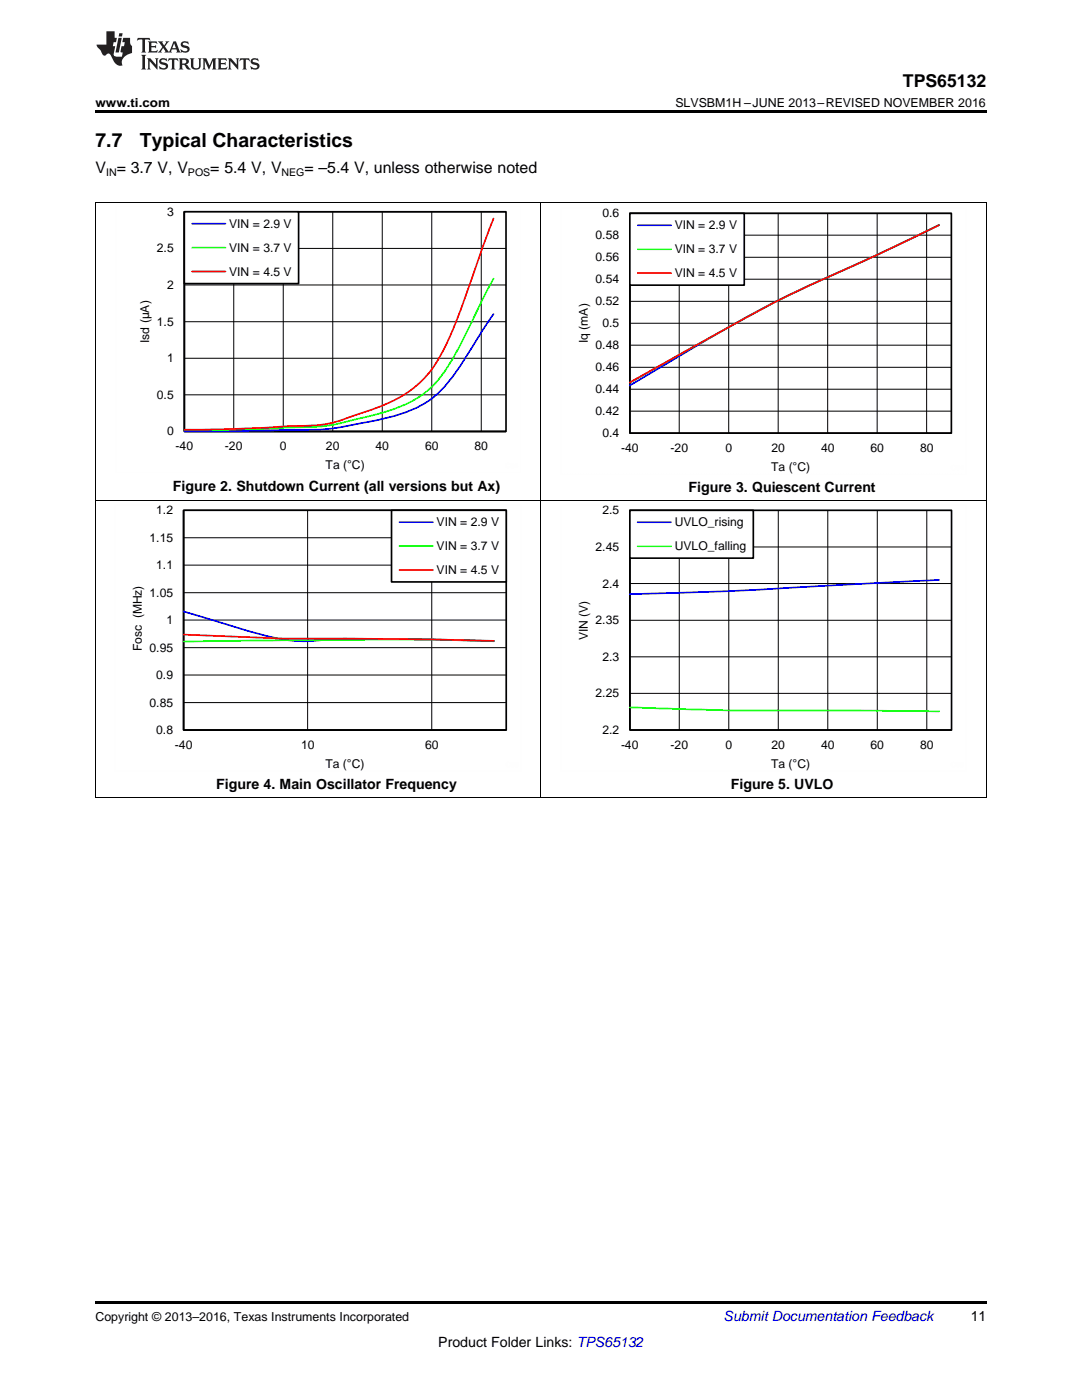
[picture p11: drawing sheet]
<svg xmlns="http://www.w3.org/2000/svg" width="216mm" height="279mm" viewBox="0 0 216 279" stroke-linecap="round" stroke-linejoin="round" font-family="sans-serif">
<path d="M19 159.2h.2zM196.7 159.2h.1zM19 259.7h177.8v.5h-177.8z" fill="#000"/>
<g fill="none" stroke="#000" stroke-width=".2">
<path d="M19.1 100v59.2M36.6 118.3h64.4M36.6 112.8h64.4M36.6 107.3h64.4M36.6 101.8h64.4M61.4 101.8v43.9M86.2 101.8v43.9M107.9 100v59.2M196.8 100v59.2M36.6 134.7h64.4M36.6 129.3h64.4M36.6 123.7h64.4"/>
<path d="M19 159.2h177.8M36.6 145.7h64.4M36.6 140.2h64.4"/>
</g>
<path d="M36.6 101.8h64.4v43.9h-64.4zM36.6 101.8v43.9h64.4" fill="none" stroke="#000" stroke-width=".33"/>
<path d="M36.6 122l8.9 2.7a66.7 66.7 0 0 0 13.6 3.2l2.2 .1a168.5 168.5 0 0 1 21.1-.4l16.2 .4" fill="none" stroke="#00f" stroke-width=".33"/>
<path d="M98.6 127.9l-12.4-.3-29.8 .2-19.8 .2" fill="none" stroke="#0f0" stroke-width=".33"/>
<path d="M36.6 126.6l19.8 .8 29.8 .2 12.4 .3" fill="none" stroke="#f00" stroke-width=".33"/>
<path d="M78.1 101.8h22.9v14.3h-22.9z" fill-rule="evenodd" fill="#fff"/>
<path d="M78.1 101.8h22.9v14.3h-22.9zM125.7 101.8h64.2v43.9h-64.2zM125.7 101.8v43.9h64.2" fill="none" stroke="#000" stroke-width=".33"/>
<path d="M79.7 104.2h6.7M187.4 115.7l-40.6 2.2-21.1 .7" fill="none" stroke="#00f" stroke-width=".33"/>
<path d="M79.7 109h6.7M125.7 141.2l21.1 .6 40.6 .2" fill="none" stroke="#0f0" stroke-width=".33"/>
<path d="M79.7 113.8h6.7" fill="none" stroke="#f00" stroke-width=".33"/>
<path d="M22.9 100.7h81.1v53.2h-81.1z" fill="none" stroke="#fefefe" stroke-width=".2" stroke-dasharray=".4 .1" stroke-linecap="butt"/>
<path d="M125.7 116.5h64.1M125.7 109.2h64.1M125.7 101.9h64.1M135.5 101.9v43.8M145.4 101.9v43.8M155.3 101.9v43.8M165.2 101.9v43.8M175.1 101.9v43.8M184.9 101.9v43.8M125.7 138.4h64.1M125.7 131.1h64.1M125.7 123.8h64.1" fill="none" stroke="#000" stroke-width=".2"/>
<path d="M125.7 101.8h24.6v9.6h-24.6z" fill-rule="evenodd" fill="#fff"/>
<path d="M125.7 42.6h64.1v43.8h-64.1zM125.7 42.6v43.8h64.1M125.7 101.8h24.6v9.6h-24.6z" fill="none" stroke="#000" stroke-width=".33"/>
<path d="M187.4 44.9l-15.8 7.5a247.1 247.1 0 0 0-36.3 18.8l-9.6 5.7M127.2 104.2h6.7" fill="none" stroke="#00f" stroke-width=".33"/>
<path d="M187.4 44.9l-15.8 7.5a294.9 294.9 0 0 0-34.9 17.8l-11 6.2M127.2 109h6.7" fill="none" stroke="#0f0" stroke-width=".33"/>
<path d="M112 100.8h80.8v53.1h-80.8z" fill="none" stroke="#fefefe" stroke-width=".2" stroke-dasharray=".4 .1" stroke-linecap="butt"/>
<g fill="none" stroke="#000" stroke-width=".2">
<path d="M19.1 40.4v59.6M107.9 40.4v59.6M125.7 55.7h64.2M125.7 51.3h64.2M125.7 46.9h64.2M125.7 42.6h64.2M135.5 42.6v43.9M145.4 42.6v43.9M155.3 42.6v43.9M165.2 42.6v43.9M175 42.6v43.9M184.9 42.6v43.9"/>
<path d="M196.8 40.4v59.6M125.7 77.7h64.2M125.7 73.3h64.2M125.7 68.9h64.2M125.7 64.5h64.2M125.7 60.1h64.2M19 100h177.8M125.7 82.1h64.2"/>
</g>
<path d="M187.4 44.9l-14.6 7a280.1 280.1 0 0 0-33.4 16.7l-13.7 7.7" fill="none" stroke="#f00" stroke-width=".33"/>
<path d="M125.7 42.6h22.8v14.3h-22.8z" fill-rule="evenodd" fill="#fff"/>
<path d="M36.8 42.3h64.2v43.8h-64.2zM36.8 42.3v43.8h64.2M125.7 42.6h22.8v14.3h-22.8z" fill="none" stroke="#000" stroke-width=".33"/>
<path d="M127.3 45h6.6M98.5 62.7l-2.6 3.8a75.8 75.8 0 0 1-7.7 11.2 20.2 20.2 0 0 1-10 5.4l-5.6 1.3a50.7 50.7 0 0 1-15 1.4l-20.8 .3" fill="none" stroke="#00f" stroke-width=".33"/>
<path d="M98.5 55.6l-3 5.8a82.2 82.2 0 0 1-7.6 13.8 20.9 20.9 0 0 1-11.7 7.2l-3.9 1a43.2 43.2 0 0 1-10.5 1.8l-13.5 .5-11.5 .2M127.3 49.7h6.6" fill="none" stroke="#0f0" stroke-width=".33"/>
<path d="M98.5 43.6l-4 10.8a105.7 105.7 0 0 1-6.8 16.9 21.9 21.9 0 0 1-12.8 10.2l-3.8 1.3a26.6 26.6 0 0 1-12.4 2.2l-10.4 .6-11.5 .2M127.3 54.5h6.6" fill="none" stroke="#f00" stroke-width=".33"/>
<path d="M112 41.5h80.8v53.2h-80.8z" fill="none" stroke="#fefefe" stroke-width=".2" stroke-dasharray=".4 .1" stroke-linecap="butt"/>
<path d="M36.8 56.9h64.1M36.8 49.6h64.1M36.8 42.3h64.1M46.6 42.3v43.8M56.5 42.3v43.8M66.4 42.3v43.8M76.3 42.3v43.8M86.2 42.3v43.8M96 42.3v43.8M36.8 78.8h64.1M36.8 71.5h64.1M36.8 64.2h64.1" fill="none" stroke="#000" stroke-width=".2"/>
<path d="M36.8 42.3h22.8v14.3h-22.8z" fill-rule="evenodd" fill="#fff"/>
<path d="M36.8 42.3h22.8v14.3h-22.8z" fill="none" stroke="#000" stroke-width=".33"/>
<path d="M38.3 44.6h6.7" fill="none" stroke="#00f" stroke-width=".33"/>
<path d="M38.3 49.4h6.7" fill="none" stroke="#0f0" stroke-width=".33"/>
<path d="M38.3 54.2h6.7" fill="none" stroke="#f00" stroke-width=".33"/>
<path d="M23.1 41.2h80.8v53.1h-80.8z" fill="none" stroke="#fefefe" stroke-width=".2" stroke-dasharray=".4 .1" stroke-linecap="butt"/>
<path d="M19 40.4h177.8" fill="none" stroke="#000" stroke-width=".2"/>
<path d="M19 22h177.8v.5h-177.8z" fill="#000"/>
<g fill="#231f20">
<path d="M27.5 7.6l-.1 .5 .4-.2h.6v.1v2.1l-.2 .4h1l-.3-.4v-2.1l.1-.1h.5l.5 .2-.2-.5zM29.5 8.3l.2 .3v1.5l-.2 .4h1.8l.2-.6a1.04 1.04 0 0 1-1.3 .2v-.7h.6l.3 .2v-.6l-.3 .2h-.6v-.6l.8-.1 .4 .3-.2-.5zM31.5 8.3l.9 1.1-.9 1.1h.8l-.2-.2 .5-.7 .4 .7-.2 .2h1.5l-.1-.2 .1-.4h.9l.1 .4-.2 .2h1l-.3-.3-.7-1.9h-.5l-.9 2-.8-1 .9-1h-.8l.1 .3-.3 .5-.4-.6 .2-.2zM34.7 8.6l.4 1h-.7zM36.3 8.4a.63 .63 0 0 0-.2 .7 .63 .63 0 0 0 .6 .4l.6 .2 .1 .2a.75 .75 0 0 1-.7 .4 .75 .75 0 0 1-.6-.5l.1 .7 .1-.1a1.11 1.11 0 0 0 1.5-.6 1.13 1.13 0 0 0-1.2-.8l-.1-.4a1.04 1.04 0 0 1 1.2 .2l-.2-.5-.1 .1-.5-.2zM28.2 10.9l.2 .4v2.2l-.2 .4h1l-.3-.4v-2.2l.3-.4zM29.3 11.6l.3 .4v1.5l-.3 .4h.8l-.2-.4v-1.3l1.5 1.7v-1.9l.2-.4h-.7l.2 .4v.9l-1.1-1.3zM32 11.8a.62 .62 0 0 0-.2 .7 .62 .62 0 0 0 .6 .4l.6 .1 .1 .3a.76 .76 0 0 1-.7 .3 .76 .76 0 0 1-.6-.4l.1 .7 .1-.1a1.11 1.11 0 0 0 1.5-.6 1.13 1.13 0 0 0-1.2-.8l-.1-.4a1.04 1.04 0 0 1 1.2 .2l-.2-.6-.1 .1-.5-.1zM33.7 11.6l-.2 .6a.61 .61 0 0 1 .8-.3v1.6l-.2 .4h.9l-.2-.4v-1.6a.63 .63 0 0 1 .8 .3l-.2-.6zM35.6 11.6l.3 .4v1.5l-.3 .4h1l-.2-.2v-.8l.5 .2a.76 .76 0 0 0 1.2 .7l-1-1a.58 .58 0 0 0 .6-.5 .58 .58 0 0 0-.5-.6zM36.4 11.9h.1a.45 .45 0 0 1 .5 .1 .45 .45 0 0 1 .1 .5l-.7 .2zM37.9 11.6l.2 .2a2.17 2.17 0 0 0 .3 1.9 .99 .99 0 0 0 1.6-.6v-1.1l.2-.4h-.7l.2 .2a1.92 1.92 0 0 1-.2 1.8 .6 .6 0 0 1-.9-.5v-1.1l.2-.4zM40.4 11.6l.2 .4v1.5l-.2 .4h.7l-.2-.4v-1.4l.8 1.8 .8-1.8v1.4l-.2 .4h.9l-.2-.4v-1.5l.2-.4h-.8l-.6 1.5-.6-1.5zM43.4 11.6l.2 .4v1.5l-.2 .4h1.8l.2-.6a1.04 1.04 0 0 1-1.3 .1v-.6h.5l.4 .2v-.6l-.4 .2h-.5v-.7h.8l.3 .3-.1-.6zM45.5 11.6l.2 .4v1.5l-.2 .4h.7l-.2-.4v-1.3l1.5 1.7v-1.9l.2-.4h-.7l.2 .4v.9l-1.1-1.3zM47.9 11.6l-.1 .6a.61 .61 0 0 1 .8-.3v1.6l-.3 .4h1l-.3-.4 .1-1.6a.63 .63 0 0 1 .7 .3l-.1-.6zM50.2 11.8a.62 .62 0 0 0-.2 .7 .62 .62 0 0 0 .6 .4l.6 .1 .2 .3a.76 .76 0 0 1-.8 .3 .76 .76 0 0 1-.6-.4l.1 .7 .2-.1a1.11 1.11 0 0 0 1.5-.6 1.13 1.13 0 0 0-1.3-.8l-.1-.4a1.04 1.04 0 0 1 1.2 .2l-.1-.6-.2 .1-.5-.1z"/>
<path d="M21.2 6.3v2.6h-1.9l.1 .4 .7 .9a.91 .91 0 0 0 1 .8 .56 .56 0 0 1 .5-.3 .56 .56 0 0 1 .5 .3l.4 .8a1.53 1.53 0 0 0 1.9 1.2 1.54 1.54 0 0 1 1-2.1l.9-.3v-1.4a1.52 1.52 0 0 1-.3-1.6h-1.4l-.2 .8h.5l-.2 .8h-.4l-.2 1v.2l.4 .1-.2 .8a1.93 1.93 0 0 1-1.6-.3l.3-1.8h-.5l.2-.8h.4l.2-.8h-.4v-1.3zM23.6 7.6l-.6 2.9h.7l.6-2.9zM23.8 6.6l-.1 .7h.6l.2-.7z"/>
</g>
<g font-size="3.9">
<text x="19" y="29.3">7.7</text>
<text x="27.9" y="29.3">Typical Characteristics</text>
</g>
<text font-size="3.5" x="180.2" y="17.3">TPS65132</text>
<g font-size="3.2">
<text x="19" y="34.4">V = 3.7 V, V</text>
<text x="42" y="34.4">= 5.4 V, V</text>
<text x="60.7" y="34.4">= –5.4 V, unless otherwise noted</text>
</g>
<g font-size="2.8">
<text x="34.5" y="97.9">Figure 2. Shutdown Current (all versions but Ax)</text>
<text x="137.4" y="98.2">Figure 3. Quiescent Current</text>
<text x="43.1" y="157.5">Figure 4. Main Oscillator Frequency</text>
<text x="145.8" y="157.5">Figure 5. UVLO</text>
<text x="193.7" y="263.6">11</text>
<text x="87.5" y="268.9">Product Folder Links: TPS65132</text>
</g>
<text font-size="2.8" fill="#0000c8" x="144.4" y="263.6">Submit Documentation Feedback</text>
<g font-size="2.5">
<text x="19" y="21.4">www.ti.com</text>
<text x="134.8" y="21.4">SLVSBM1H –JUNE 2013–REVISED NOVEMBER 2016</text>
<text x="19" y="263.6">Copyright © 2013–2016, Texas Instruments Incorporated</text>
</g>
<g font-size="2.4">
<text x="33.3" y="43.1">3</text>
<text x="45.7" y="45.4">VIN = 2.9 V</text>
<text x="118.9" y="47.7">0.58</text>
<text x="120.2" y="43.4">0.6</text>
<text x="134.6" y="45.7">VIN = 2.9 V</text>
<text x="31.3" y="50.4">2.5</text>
<text x="45.7" y="50.2">VIN = 3.7 V</text>
<text x="118.9" y="52.1">0.56</text>
<text x="134.6" y="50.5">VIN = 3.7 V</text>
<text x="33.3" y="57.7">2</text>
<text x="45.7" y="55">VIN = 4.5 V</text>
<text x="118.9" y="56.5">0.54</text>
<text x="134.6" y="55.3">VIN = 4.5 V</text>
<text x="31.3" y="65">1.5</text>
<text x="118.9" y="60.9">0.52</text>
<text x="120.2" y="65.3">0.5</text>
<text x="29.8" y="68.5" transform="rotate(-90 29.8 68.5)">Isd (µA)</text>
<text x="117.3" y="68.5" transform="rotate(-90 117.3 68.5)">Iq (mA)</text>
<text x="118.9" y="69.7">0.48</text>
<text x="33.3" y="72.3">1</text>
<text x="118.9" y="74.1">0.46</text>
<text x="31.3" y="79.6">0.5</text>
<text x="118.9" y="82.9">0.42</text>
<text x="118.9" y="78.5">0.44</text>
<text x="33.3" y="86.9">0</text>
<text x="35" y="89.8">-40</text>
<text x="44.9" y="89.8">-20</text>
<text x="55.9" y="89.8">0</text>
<text x="65" y="89.8">20</text>
<text x="74.9" y="89.8">40</text>
<text x="84.8" y="89.8">60</text>
<text x="94.7" y="89.8">80</text>
<text x="120.2" y="87.2">0.4</text>
<text x="65" y="93.6">Ta (ÉC)</text>
<text x="123.9" y="90.1">-40</text>
<text x="133.8" y="90.1">-20</text>
<text x="144.8" y="90.1">0</text>
<text x="153.9" y="94">Ta (ÉC)</text>
<text x="153.9" y="90.1">20</text>
<text x="163.8" y="90.1">40</text>
<text x="173.7" y="90.1">60</text>
<text x="183.6" y="90.1">80</text>
<text x="31.2" y="102.6">1.2</text>
<text x="87.1" y="105">VIN = 2.9 V</text>
<text x="120.2" y="102.6">2.5</text>
<text x="134.6" y="105">UVLO_rising</text>
<text x="29.8" y="108.1">1.15</text>
<text x="31.2" y="113.6">1.1</text>
<text x="87.1" y="109.8">VIN = 3.7 V</text>
<text x="118.8" y="109.9">2.45</text>
<text x="134.6" y="109.8">UVLO_falling</text>
<text x="29.8" y="119.1">1.05</text>
<text x="87.1" y="114.5">VIN = 4.5 V</text>
<text x="120.2" y="117.3">2.4</text>
<text x="33.2" y="124.5">1</text>
<text x="118.8" y="124.6">2.35</text>
<text x="28.3" y="130" transform="rotate(-90 28.3 130)">Fosc (MHz)</text>
<text x="29.8" y="130">0.95</text>
<text x="117.3" y="127.8" transform="rotate(-90 117.3 127.8)">VIN (V)</text>
<text x="120.2" y="131.9">2.3</text>
<text x="31.2" y="135.5">0.9</text>
<text x="29.8" y="141">0.85</text>
<text x="118.8" y="139.2">2.25</text>
<text x="31.2" y="146.5">0.8</text>
<text x="34.9" y="149.4">-40</text>
<text x="60.1" y="149.4">10</text>
<text x="84.8" y="149.4">60</text>
<text x="120.2" y="146.5">2.2</text>
<text x="123.9" y="149.4">-40</text>
<text x="133.8" y="149.4">-20</text>
<text x="144.8" y="149.4">0</text>
<text x="153.9" y="149.4">20</text>
<text x="163.8" y="149.4">40</text>
<text x="173.7" y="149.4">60</text>
<text x="183.6" y="149.4">80</text>
<text x="64.9" y="153.2">Ta (ÉC)</text>
<text x="153.9" y="153.2">Ta (ÉC)</text>
</g>
<g font-size="2.1">
<text x="21.2" y="35.1">IN</text>
<text x="37.5" y="35.1">POS</text>
<text x="56.2" y="35.1">NEG</text>
</g>
</svg>
